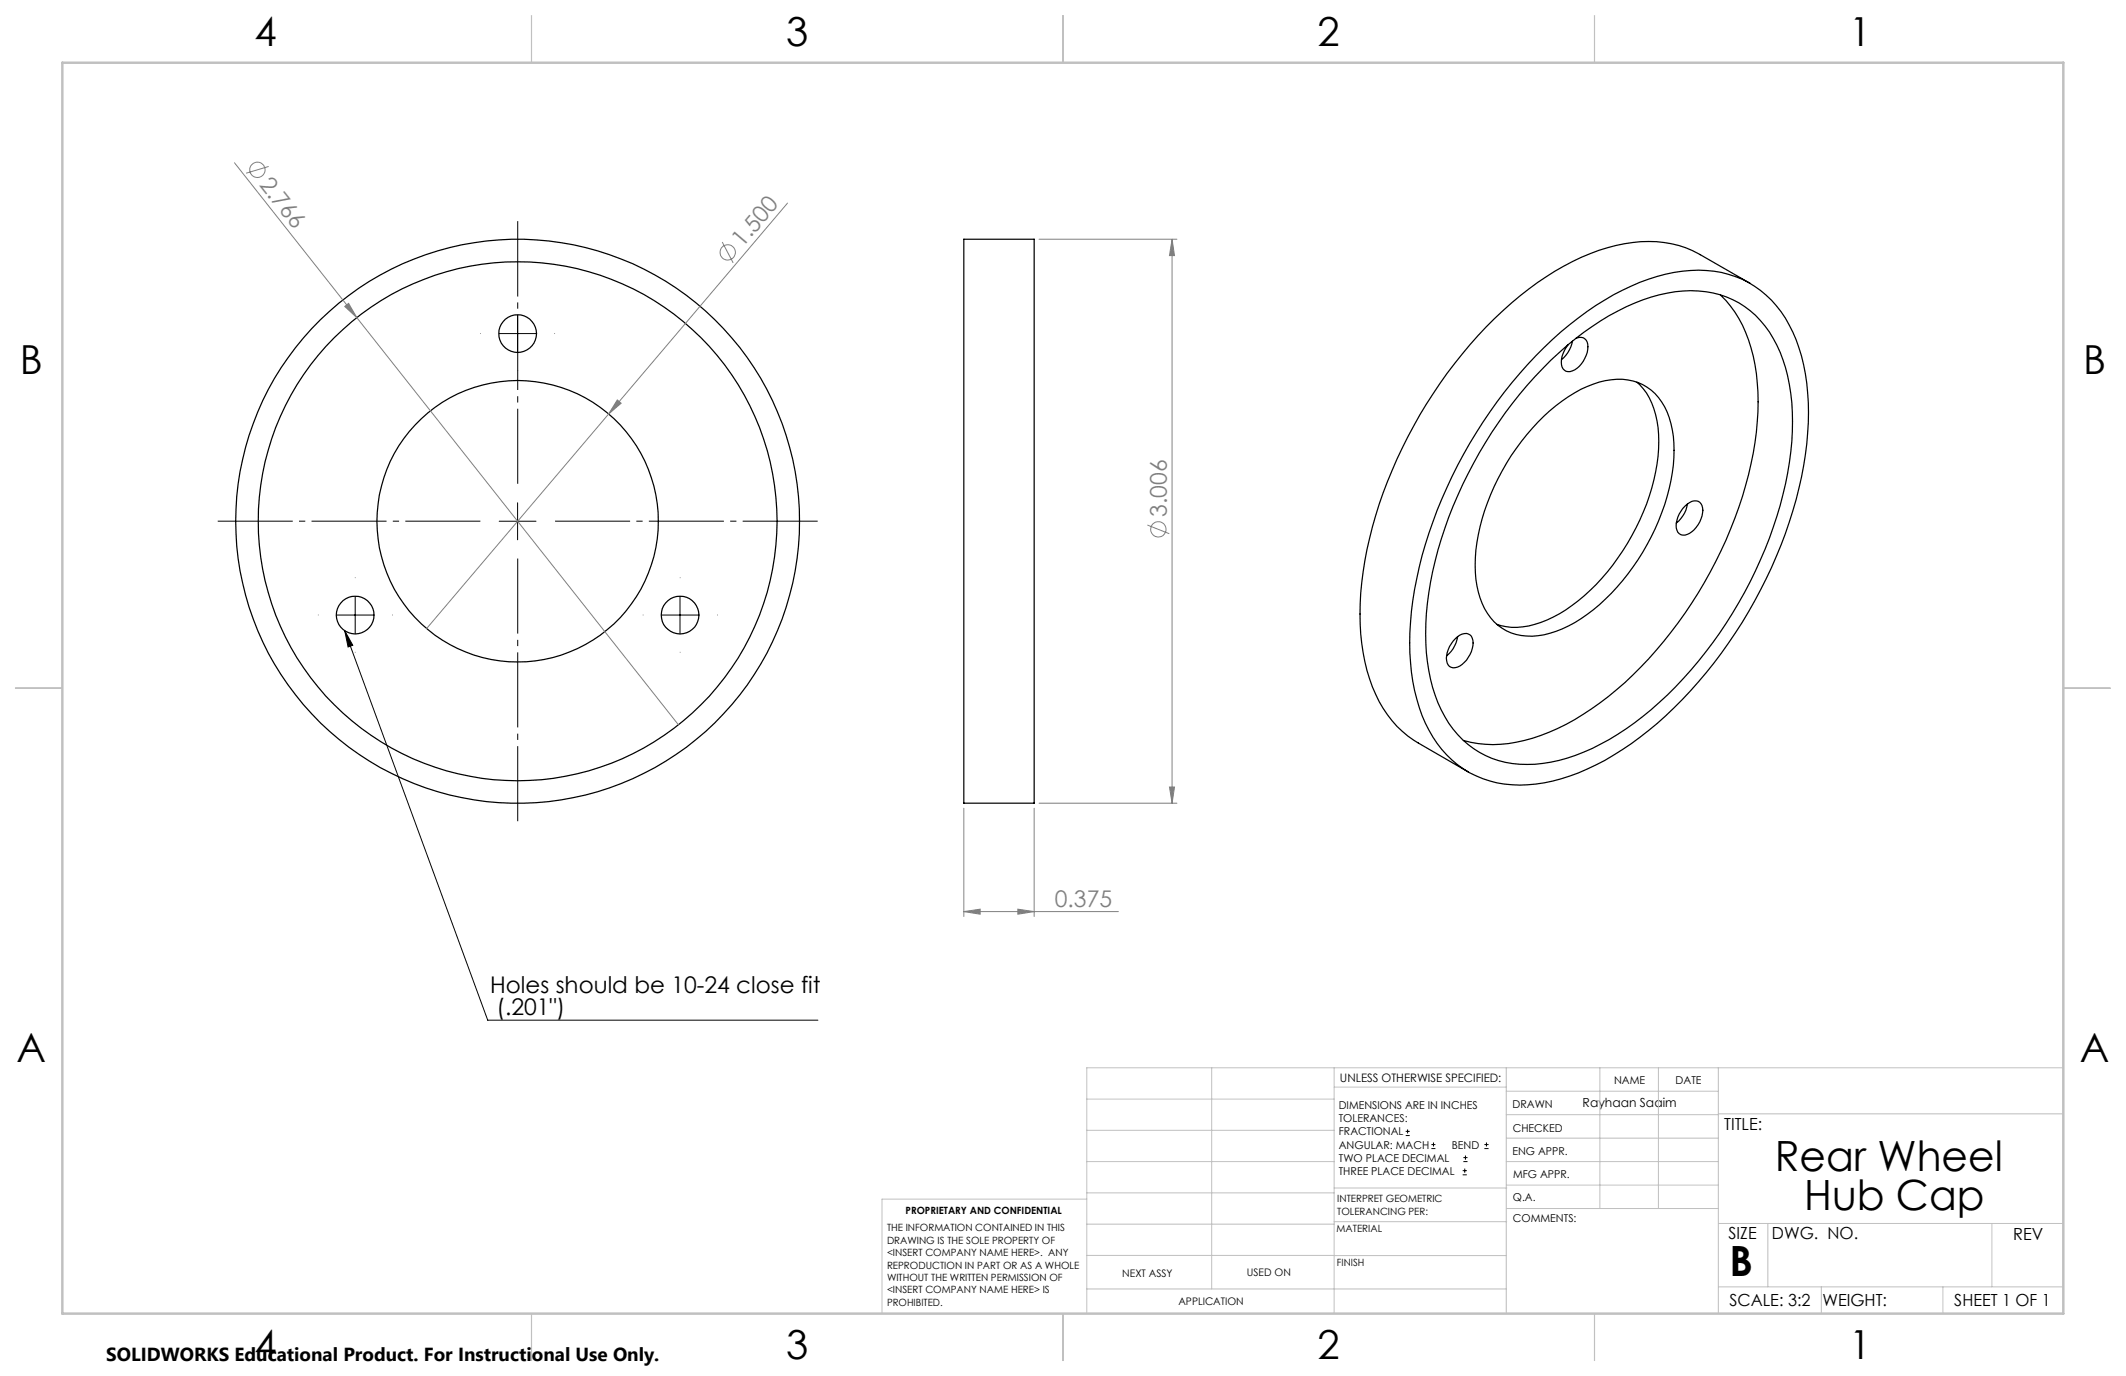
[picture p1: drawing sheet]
<svg xmlns="http://www.w3.org/2000/svg" width="432mm" height="279mm" viewBox="0 0 432 279" stroke-linecap="round" stroke-linejoin="round" font-family="sans-serif">
<g fill="none" stroke="#000" stroke-width=".25">
<path d="M195.8 48.6h14.2v114.5h-14.2zM349.4 59.9a23.8 23.8 0 0 1 6.7 12.4 53.1 53.1 0 0 1-1.6 26.3 86.8 86.8 0 0 1-27.8 42.8 44.3 44.3 0 0 1-18.7 9.3 22.8 22.8 0 0 1-10.8-.3M355.5 57.5l-10.2-5.8a22.9 22.9 0 0 0-17.1-1.9 51.7 51.7 0 0 0-21.2 11.8 94 94 0 0 0-29.8 52.2 49.8 49.8 0 0 0 1 24 22.8 22.8 0 0 0 9.9 13.1l10.1 5.8M311.9 72.2a61 61 0 0 1 22.9-15.5 25.5 25.5 0 0 1 19 0 22.3 22.3 0 0 1 11.6 13.9 49.6 49.6 0 0 1 .9 24 93.7 93.7 0 0 1-31.5 53.7 48.7 48.7 0 0 1-21.2 10.7 22.1 22.1 0 0 1-16.3-2.9 23.5 23.5 0 0 1-9.5-14.1 52.4 52.4 0 0 1 0-24.6 94.8 94.8 0 0 1 24.1-45.2zM315 73.2a51.7 51.7 0 0 1 22-13.3 20.7 20.7 0 0 1 18.5 3.2 25.3 25.3 0 0 1 8.2 16.8 63.1 63.1 0 0 1-4.3 29.4 86 86 0 0 1-25.7 36.2 45.4 45.4 0 0 1-18.7 9.3 20.3 20.3 0 0 1-15.7-2.8 23.6 23.6 0 0 1-9.1-15.8 56.5 56.5 0 0 1 2.5-26.8 89 89 0 0 1 22.3-36.2zM319.4 69.3a6.3 6.3 0 0 1-2.3 3.7M320.1 68.7a1.6 1.6 0 0 1 1.8 0 1.6 1.6 0 0 1 .6 1.7 5.5 5.5 0 0 1-3.6 5.1 1.59 1.59 0 0 1-1.8-1.9 5.8 5.8 0 0 1 1.4-3.6M332.5 77.6a14.6 14.6 0 0 1 4.4 10.6 41 41 0 0 1-7.3 23.6 38.7 38.7 0 0 1-14.1 13.5 14.6 14.6 0 0 1-11.4 1.5M312.4 85.7a28.4 28.4 0 0 1 13.6-8.4 10.6 10.6 0 0 1 13 7.5 27.5 27.5 0 0 1-.4 16 46.3 46.3 0 0 1-16.3 24 19.6 19.6 0 0 1-12.2 4.4 10.3 10.3 0 0 1-9.5-7.8 27.5 27.5 0 0 1 .4-16.1 48.3 48.3 0 0 1 11.4-19.6zM342.2 102.8a2.37 2.37 0 0 1 3-.8 3.4 3.4 0 0 1 0 4 4.2 4.2 0 0 1-3.4 2.7 1.63 1.63 0 0 1-1.4-1.9l.2-1.2 .5-1.2zM342.7 102.3a6.1 6.1 0 0 1-2.2 3.9M295.6 129.7a2.17 2.17 0 0 1 3.2-.5 4.5 4.5 0 0 1-.9 4.9l-.5 .4a2.13 2.13 0 0 1-3.3 .5 4.5 4.5 0 0 1 1-4.8z"/>
<path d="M296.1 129.3a6.2 6.2 0 0 1-2.3 3.9"/>
<circle cx="105.1" cy="67.7" r="3.8"/>
<circle cx="105.1" cy="105.8" r="28.6"/>
<circle cx="105.1" cy="105.8" r="57.3"/>
<circle cx="105.1" cy="105.8" r="52.7"/>
<circle cx="72.1" cy="124.9" r="3.8"/>
<circle cx="138.1" cy="124.9" r="3.8"/>
</g>
<g fill="none" stroke="#808080" stroke-width=".2">
<path d="M47.6 33.1l24.9 31.4M54.6 33.8l-4.6 1.4M146.7 49.1l2.2 4.3M159.9 41.2l-36.3 42.9M211 48.6h28M238.1 48.6l.4 3.3h-1zM238.1 48.6v114.5M70 62.2l.8-.6 1.7 2.9zM72.5 64.5l65.3 82.7M123.6 84.1l-37 43.5M125.4 81.2l.8 .7-2.6 2.2zM233 106.6l4.5 1.8"/>
<path d="M237.5 159.8h1l-.4 3.3zM195.8 164.1v22M210 164.1v22M211 163.1h28M195.8 185.1l3.3-.5v1zM195.8 185.1h31.4M206.7 184.6l3.3 .5-3.3 .5z"/>
<circle cx="52.3" cy="34.5" r="1.56"/>
<circle cx="147.8" cy="51.2" r="1.55"/>
<circle cx="235.3" cy="107.5" r="1.55"/>
</g>
<g fill="none" stroke="#000" stroke-width=".2">
<path d="M101.4 67.7h7.5M105.1 64v7.5M101.4 105.8h7.5M105.1 102.1v7.5M68.4 124.9h7.5M70 128.1l1.6 2.9-.9 .4zM70 128.1l29.1 79.1h67M72.1 121.1v7.6M134.4 124.9h7.5M138.1 121.1v7.6M285.5 230.6h.8M285.5 229.7h.8"/>
<path d="M285.9 229.3v.9M290.7 233.2h.8M290.7 232.4h.8M291.1 232v.8M297.1 238.5h.8M297.1 237.7h.8M297.2 235.9h.9M297.2 235.1h.9M297.5 237.3v.8M297.6 234.6v.9M301.5 233.2h.8M301.5 232.4h.8"/>
<path d="M301.9 232v.8"/>
</g>
<path d="M105.2 98.3v-53.5M97.7 105.8h-53.6M105.2 113.3v53.5M112.7 105.8h53.5" fill="none" stroke="#000" stroke-width=".2" stroke-dasharray="15.2 1.3 1.3 1.3" stroke-dashoffset="-.1" stroke-linecap="butt"/>
<path d="M97.7 67.7h-.1M105.2 60.2v-.1M105.2 75.2v.1M72.2 117.4v-.1M138.1 117.4v-.1M64.7 124.9h-.1M72.2 132.4v.1M138.1 132.4v.1M145.6 124.9h.1" fill="none" stroke="#000" stroke-width=".2" stroke-dasharray="15.2 1.3 1.3 1.3" stroke-linecap="butt"/>
<g fill="none" stroke="#c0c0c0" stroke-width=".2">
<path d="M246.1 216.8v44.9M271 216.8v49.9M305.9 216.8v49.9M324.9 216.8v28.6M336.8 216.8v28.6M349 216.8v49.9M419.1 216.8h-198.4v49.9M220.7 235.9h50.3M220.7 229.5h50.3M220.7 223.2h50.3M271 220.7h34.9M305.9 231.1h43.1"/>
<path d="M305.9 226.3h43.1M305.9 221.6h43.1M305.9 235.9h43.1M349 226.2h70.1M220.7 248.6h50.3M220.7 242.2h50.3M220.7 254.9h50.3M220.7 243.5h-41.6v23.2M271 255h34.9M271 248.1h35M271 241.2h35M305.9 240.6h43.1"/>
<path d="M306 245.4h43M349 248.4h70.1M359.1 248.4v12.9M404.6 248.4v12.9M220.7 261.7h85.2M349 261.3h70.1M369.9 261.3v5.4M394.6 261.3v5.4"/>
</g>
<path d="M107.9 3.2v9.5M215.9 3.2v9.5M323.8 3.2v9.5M3.1 139.7h9.6M419.1 139.7h9.5M107.9 266.7v9.6M215.9 266.7v9.6M323.8 266.7v9.6" fill="none" stroke="#c0c0c0" stroke-width=".25"/>
<path d="M12.7 12.7h406.4v254h-406.4z" fill="none" stroke="#c0c0c0" stroke-width=".5"/>
<path d="M70 128.1l1.6 2.9-.9 .4z" fill="#000"/>
<g fill="#808080">
<path d="M70 62.2l.8-.6 1.7 2.9z"/>
<path d="M125.4 81.2l.8 .7-2.6 2.2z"/>
<path d="M206.7 184.6l3.3 .5-3.3 .5zM195.8 185.1l3.3-.5v1z"/>
<path d="M238.1 48.6l.4 3.3h-1zM237.5 159.8h1l-.4 3.3z"/>
</g>
<g font-size="8.5">
<text x="360.5" y="237.7">Rear Wheel</text>
<text x="366.5" y="245.8">Hub Cap</text>
<text x="351.3" y="259">B</text>
</g>
<g font-size="8.1">
<text x="51.7" y="9.3">4</text>
<text x="159.7" y="9.3">3</text>
<text x="267.6" y="9.3">2</text>
<text x="375.6" y="9.3">1</text>
<text x="4" y="76">B</text>
<text x="423.1" y="76">B</text>
<text x="3.3" y="215.7">A</text>
<text x="422.4" y="215.7">A</text>
<text x="51.7" y="276">4</text>
<text x="159.7" y="276">3</text>
<text x="267.6" y="276">2</text>
<text x="375.6" y="276">1</text>
</g>
<g font-size="4.7" fill="#808080">
<text x="52.5" y="37.5" transform="rotate(52 52.5 37.5)">2.766</text>
<text x="150.8" y="50.4" transform="rotate(-50 150.8 50.4)">1.500</text>
<text x="237" y="104.9" transform="rotate(-90 237 104.9)">3.006</text>
<text x="214.2" y="184.1">0.375</text>
</g>
<g font-size="4.7">
<text x="99.6" y="201.6">Holes should be 10-24 close fit</text>
<text x="100.9" y="206.1">(.201&quot;)</text>
</g>
<text font-size="3.8" x="21.6" y="276.3">SOLIDWORKS Educational Product. For Instructional Use Only.</text>
<g font-size="3.4">
<text x="350.2" y="229.5">TITLE:</text>
<text x="351.1" y="251.6">SIZE</text>
<text x="359.9" y="251.6">DWG. NO.</text>
<text x="408.9" y="251.7">REV</text>
<text x="351.2" y="265.2">SCALE: 3:2</text>
<text x="370.1" y="265.3">WEIGHT:</text>
<text x="396.9" y="265.2">SHEET 1 OF 1</text>
</g>
<text font-size="2.5" x="321.4" y="224.8">Rayhaan Saaim</text>
<text font-size="2.4" x="272.2" y="219.7">UNLESS OTHERWISE SPECIFIED:</text>
<g font-size="2.2">
<text x="327.8" y="220.1">NAME</text>
<text x="340.3" y="220.2">DATE</text>
<text x="271.9" y="225.3">DIMENSIONS ARE IN INCHES</text>
<text x="271.9" y="227.9">TOLERANCES:</text>
<text x="307.2" y="224.9">DRAWN</text>
<text x="271.9" y="230.6">FRACTIONAL</text>
<text x="271.9" y="233.2">ANGULAR: MACH</text>
<text x="294.9" y="233.2">BEND</text>
<text x="307.3" y="229.8">CHECKED</text>
<text x="271.9" y="235.9">TWO PLACE DECIMAL</text>
<text x="271.9" y="238.5">THREE PLACE DECIMAL</text>
<text x="307.2" y="234.4">ENG APPR.</text>
<text x="307.3" y="239.2">MFG APPR.</text>
<text x="307.3" y="243.9">Q.A.</text>
<text x="307.3" y="248.1">COMMENTS:</text>
</g>
<g font-size="2.1">
<text x="227.9" y="259.2">NEXT ASSY</text>
<text x="253.3" y="259.2">USED ON</text>
<text x="239.3" y="265">APPLICATION</text>
</g>
<g font-size="2">
<text x="271.6" y="244.1">INTERPRET GEOMETRIC</text>
<text x="180.2" y="250">THE INFORMATION CONTAINED IN THIS</text>
<text x="183.9" y="246.4">PROPRIETARY AND CONFIDENTIAL</text>
<text x="271.5" y="250.2">MATERIAL</text>
<text x="271.6" y="246.6">TOLERANCING PER:</text>
<text x="180.2" y="252.5">DRAWING IS THE SOLE PROPERTY OF</text>
<text x="180.2" y="255.1">&lt;INSERT COMPANY NAME HERE&gt;. ANY</text>
<text x="180.2" y="257.6">REPRODUCTION IN PART OR AS A WHOLE</text>
<text x="271.5" y="257">FINISH</text>
<text x="180.2" y="260.1">WITHOUT THE WRITTEN PERMISSION OF</text>
<text x="180.2" y="262.6">&lt;INSERT COMPANY NAME HERE&gt; IS</text>
<text x="180.2" y="265.2">PROHIBITED.</text>
</g>
</svg>
